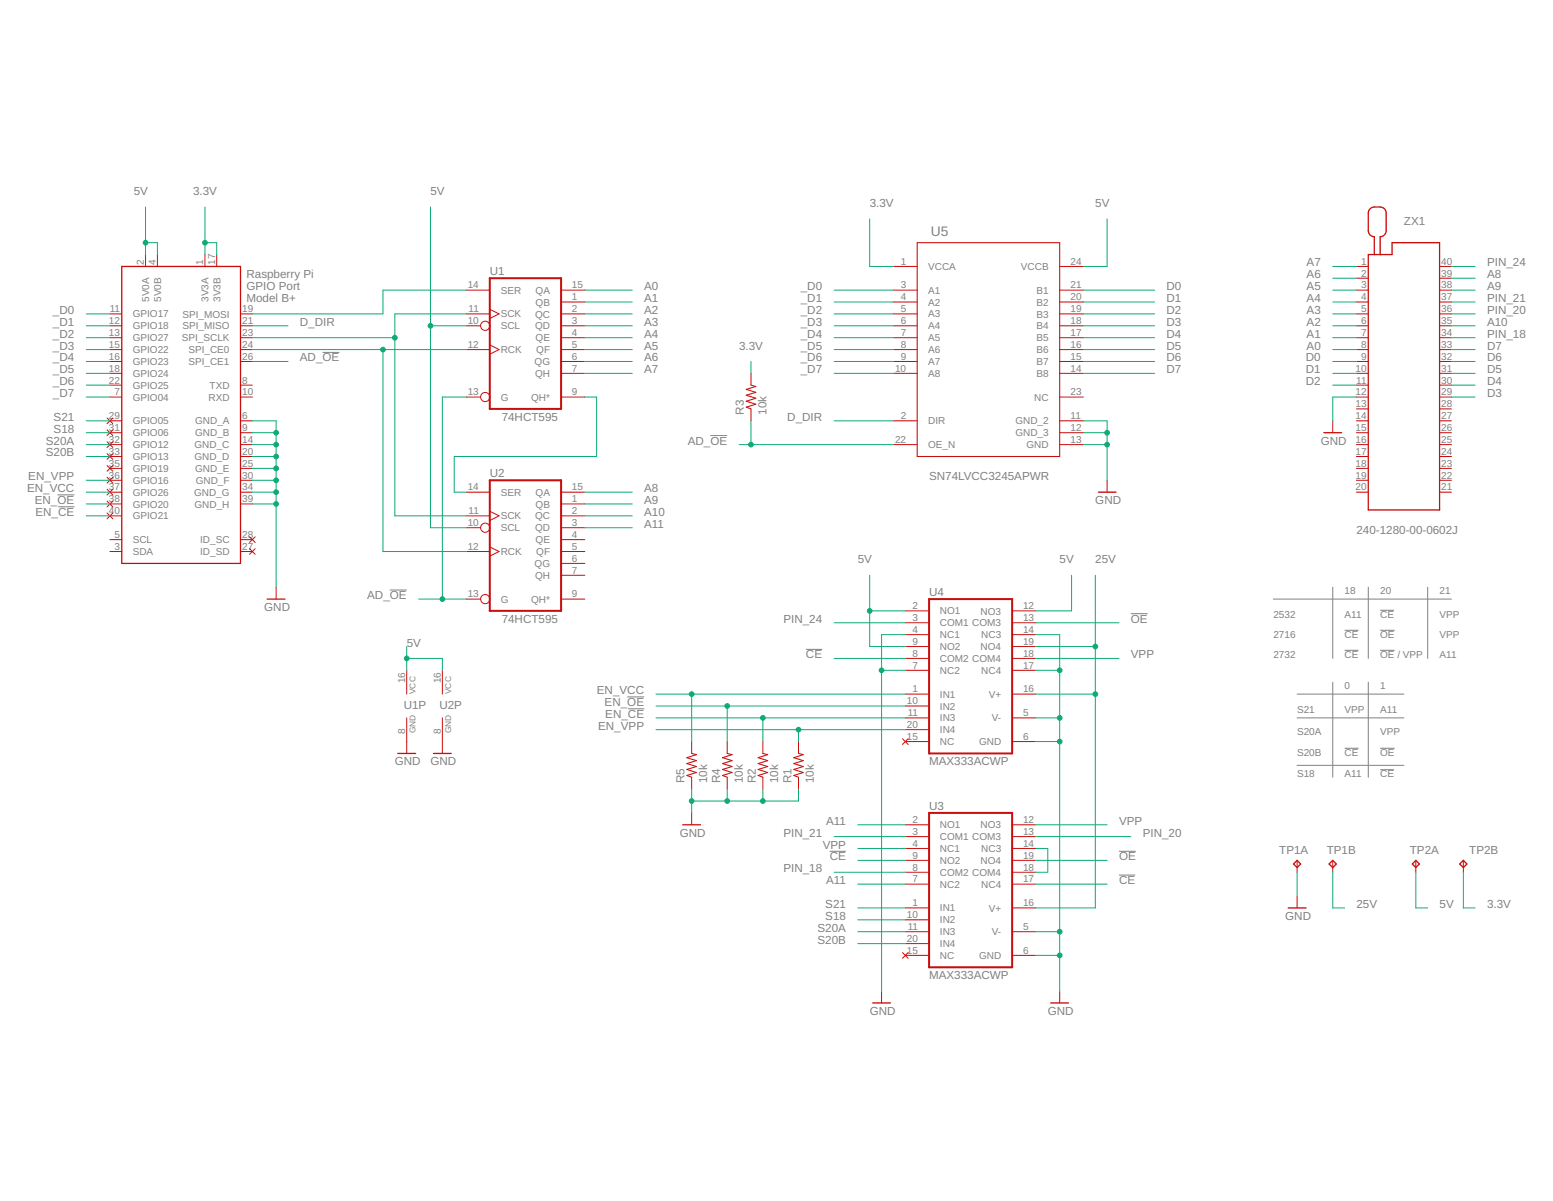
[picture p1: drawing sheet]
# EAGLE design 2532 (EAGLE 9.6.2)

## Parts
R1  10k  R-US_R0603  [R0603]
R2  10k  R-US_R0603  [R0603]
R3  10k  R-US_R0603  [R0603]
R4  10k  R-US_R0603  [R0603]
R5  10k  R-US_R0603  [R0603]
TP1  TP2P2-38-17  [P2-38-17]
TP2  TP2P2-38-17  [P2-38-17]
U1  74HCT595  74HC595D  [SO16]
U2  74HCT595  74HC595D  [SO16]
U3  MAX333ACWP  [SO20L]
U4  MAX333ACWP  [SO20L]
U5  Value  SN74LVCC3245APWR  [PW0024A_N]
X2  RASPI_BOARD_B+#_E4P  [RASPI_BOARD_B+_EDGES_4DRILL_PAD]
ZX1  240-1280-00-0602J  [240-1280-00-0602J]

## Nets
3.3V [power]: R3.2 TP2.TP-2 U5.1(VCCA) X2.1(3V3A) X2.17(3V3B)
5V [power]: TP2.TP-1 U1.10(SCL) U1.16(VCC) U2.10(SCL) U2.16(VCC) U4.2(NO1) U4.9(NO2) U4.12(NO3) U5.24(VCCB) X2.2(5V0A) X2.4(5V0B)
25V [power]: TP1.TP-2 U3.16(V+) U4.16(V+) U4.19(NO4)
!CE: U3.9(NO2) U3.17(NC4) U4.8(COM2)
!OE: U3.19(NO4) U4.13(COM3)
_D0: U5.3(A1) X2.11(GPIO17)
_D1: U5.4(A2) X2.12(GPIO18)
_D2: U5.5(A3) X2.13(GPIO27)
_D3: U5.6(A4) X2.15(GPIO22)
_D4: U5.7(A5) X2.16(GPIO23)
_D5: U5.8(A6) X2.18(GPIO24)
_D6: U5.9(A7) X2.22(GPIO25)
_D7: U5.10(A8) X2.7(GPIO04)
A0: U1.15(QA) ZX1.8
A1: U1.1(QB) ZX1.7
A2: U1.2(QC) ZX1.6
A3: U1.3(QD) ZX1.5
A4: U1.4(QE) ZX1.4
A5: U1.5(QF) ZX1.3
A6: U1.6(QG) ZX1.2
A7: U1.7(QH) ZX1.1
A8: U2.15(QA) ZX1.39
A9: U2.1(QB) ZX1.38
A10: U2.2(QC) ZX1.35
A11: U2.3(QD) U3.2(NO1) U3.7(NC2)
AD_!OE: R3.1 U1.13(G) U2.13(G) U5.22(OE_N) X2.26(SPI_CE1)
D0: U5.21(B1) ZX1.9
D1: U5.20(B2) ZX1.10
D2: U5.19(B3) ZX1.11
D3: U5.18(B4) ZX1.29
D4: U5.17(B5) ZX1.30
D5: U5.16(B6) ZX1.31
D6: U5.15(B7) ZX1.32
D7: U5.14(B8) ZX1.33
D_DIR: U5.2(DIR) X2.21(SPI_MISO)
EN_!CE: R2.2 U4.11(IN3) X2.40(GPIO21)
EN_!OE: R4.2 U4.10(IN2) X2.38(GPIO20)
EN_VCC: R5.2 U4.1(IN1) X2.37(GPIO26)
EN_VPP: R1.2 U4.20(IN4) X2.36(GPIO16)
GND: R1.1 R2.1 R4.1 R5.1 TP1.TP-1 U1.8(GND) U2.8(GND) U3.5(V-) U3.6(GND) U4.4(NC1) U4.5(V-) U4.6(GND) U4.7(NC2) U4.14(NC3) U4.17(NC4) U5.11(GND_2) U5.12(GND_3) U5.13(GND) X2.6(GND_A) X2.9(GND_B) X2.14(GND_C) X2.20(GND_D) X2.25(GND_E) X2.30(GND_F) X2.34(GND_G) X2.39(GND_H) ZX1.12
N$1: U3.14(NC3) U3.18(COM4)
N$2: U1.11(SCK) U2.11(SCK) X2.23(SPI_SCLK)
N$3: U1.12(RCK) U2.12(RCK) X2.24(SPI_CE0)
N$4: U1.9(QH*) U2.14(SER)
N$5: U1.14(SER) X2.19(SPI_MOSI)
PIN_18: U3.8(COM2) ZX1.34
PIN_20: U3.13(COM3) ZX1.36
PIN_21: U3.3(COM1) ZX1.37
PIN_24: U4.3(COM1) ZX1.40
S18: U3.10(IN2) X2.31(GPIO06)
S20A: U3.11(IN3) X2.32(GPIO12)
S20B: U3.20(IN4) X2.33(GPIO13)
S21: U3.1(IN1) X2.29(GPIO05)
VPP: U3.4(NC1) U3.12(NO3) U4.18(COM4)
Unconnected: U2.4(QE) U2.5(QF) U2.6(QG) U2.7(QH) U2.9(QH*) U3.15(NC) U4.15(NC) U5.23(NC) X2.3(SDA) X2.5(SCL) X2.8(TXD) X2.10(RXD) X2.27(ID_SD) X2.28(ID_SC) X2.35(GPIO19) ZX1.13 ZX1.14 ZX1.15 ZX1.16 ZX1.17 ZX1.18 ZX1.19 ZX1.20 ZX1.21 ZX1.22 ZX1.23 ZX1.24 ZX1.25 ZX1.26 ZX1.27 ZX1.28

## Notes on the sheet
- 18 | 20 | 21
- 2532
  
  2716
  
  2732
- A11
  
  !CE
  
  !CE
- !CE
  
  !OE
  
  !OE / VPP
- VPP
  
  VPP
  
  A11
- 0 | 1
- S21
  
  S20A
  
  S20B
  
  S18
- VPP
  
   
  
  !CE
  
  A11
- A11
  
  VPP
  
  !OE
  
  !CE
